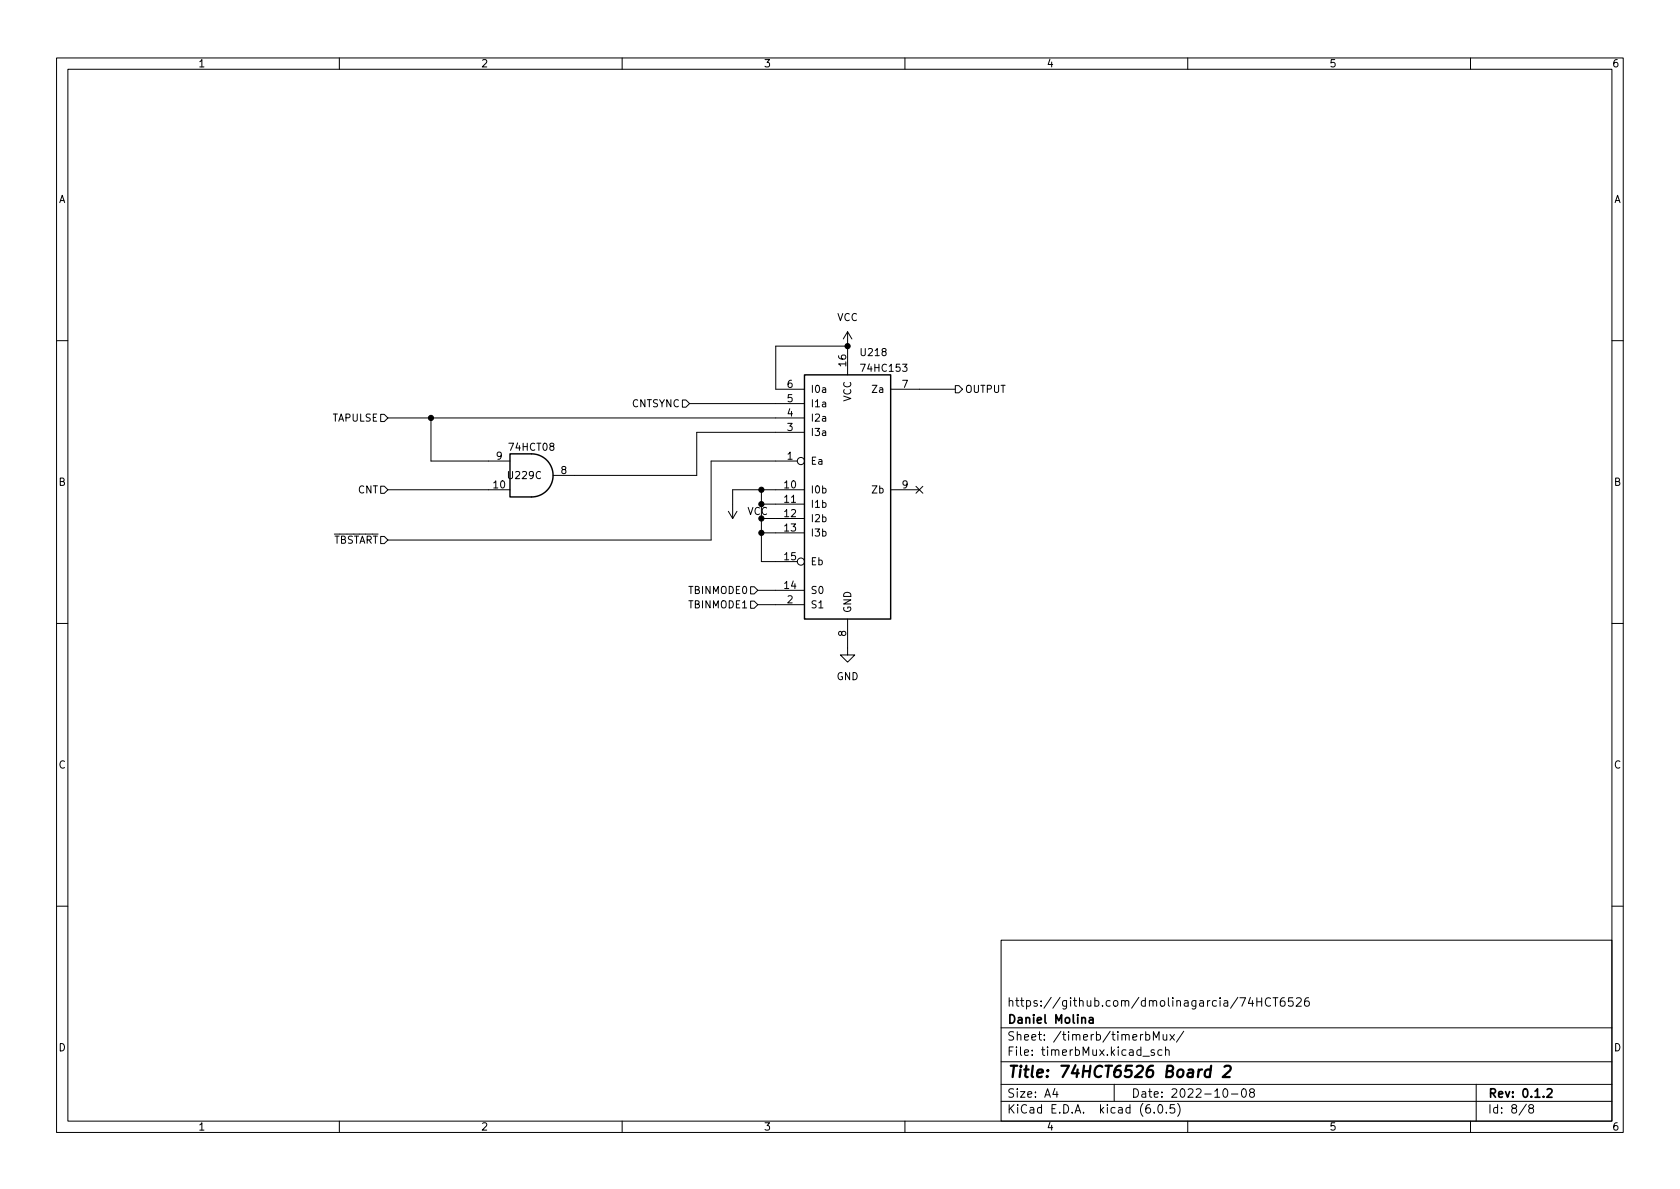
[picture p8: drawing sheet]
<svg xmlns="http://www.w3.org/2000/svg" width="297mm" height="210mm" viewBox="0 0 297 210" stroke-linecap="round" stroke-linejoin="round" font-family="sans-serif">
<g fill="none" stroke="#000" stroke-width=".18">
<path d="M10 10.2h277v190.1h-277zM12 12.2h273v186.1h-273zM60 10.2v2M110 10.2v2M160 10.2v2M210 10.2v2M260 10.2v2M149.9 58.7v7.6M149.9 58.7l-.8 1.2M149.9 58.7l.7 1.2M10 60.2h2M67.3 73.3h.6l.7 .6-.7 .6h-.6z"/>
<path d="M68.6 73.9h73.6M76.2 73.9v7.6h14M120.6 70.7h.7l.6 .7-.6 .6h-.7zM121.9 71.4h20.3M142.2 76.4h-19v7.7h-25.4M149.9 61.2h-12.7v7.6h5M157.5 68.8h11.4M168.9 68.2h.6l.7 .6-.7 .7h-.6zM285 60.2h2M67.3 94.9h.6l.7 .6-.7 .6h-.6zM67.3 86h.6l.7 .6-.7 .6h-.6zM68.6 86.6h21.6"/>
<path d="M128.8 90.4l.7 1.3M130.3 90.4l-.8 1.3M134.6 86.6v2.5h7.6M134.6 94.2h7.6M141 81.5h-15.3v14h-57.1M142.2 86.6h-12.7v5.1M142.2 91.7h-7.6v7.6h6.4M157.5 86.6h5.1M162 86l1.2 1.2M163.2 86l-1.2 1.2M10 110.2h2M132.7 103.8h.6l.7 .6-.7 .6h-.6z"/>
<path d="M132.7 106.3h.6l.7 .6-.7 .7h-.6zM134 104.4h8.2M134 106.9h8.2M149.9 109.5v6.3h1.2l-1.2 1.3-1.3-1.3h1.3M285 110.2h2M10 160.2h2M177 166.3h108v32h-108zM221.1 176.4l-.4 1h.9M221.4 176.9v1M222.2 176.4v1.5M222.2 177.1h.9M223.1 176.4v1.5"/>
<path d="M224.6 176.6a.6 .6 0 0 0-.7 0 .6 .6 0 0 0-.2 .7 .56 .56 0 0 0 .3 .6 .56 .56 0 0 0 .6-.1M225.1 176.4h.8M225.5 176.4v1.5M227.1 176.4a.59 .59 0 0 0-.7 .7v.5l.1 .3h.4l.2-.1 .1-.5-.1-.2-.5-.1-.2 .3M228.6 176.4h-.7l-.1 .7 .2-.1 .5 .1 .1 .2v.5l-.2 .1-.6-.1M229.2 176.6l.6-.2 .2 .2 .1 .3-1 1h1M231.4 176.4a.59 .59 0 0 0-.8 .7v.5l.2 .3h.4l.2-.1 .1-.5-.1-.2-.5-.1-.3 .3M285 160.2h2M60 198.3v2M110 198.3v2M160 198.3v2M177 194.8h108"/>
<path d="M177 191.8h108M177 187.8h108M177 181.8h108M186.5 192.5l-.4 1h1M186.9 193v1M197 191.8v3M202.1 186.8h1.1M202.6 183l.4-.1 .3 .3v.4l-.2 .3h-.5M203.9 183.9v-1.5l.5 1.1 .5-1.1v1.5M204.1 196.7v.1M204.1 185.7l-.4-.1-.2 .2 .1 .3 .5 .1v.4h-.6M204.9 195.4l.2-.1a.81 .81 0 0 1 .6 .7 .81 .81 0 0 1-.3 .8h-.2a.81 .81 0 0 1-.6-.6 .81 .81 0 0 1 .3-.8z"/>
<path d="M205.4 185.7l-.4-.1-.3 .3v.4l.2 .3h.5M205.6 182.9l.1 1h.4l.2-.1M206.1 185.8l.2-.2 .3 .1 .1 .9M206.1 185.1v1.5M206.2 196.7v.1M206.3 182.9v1M206.9 182.9l.7 1M207.6 195.3h-.7v.7l.2-.1 .5 .1 .1 .2-.1 .5-.2 .1-.5-.1M207.6 182.9l-.7 1M208.2 195.1a1.72 1.72 0 0 1 0 2.3M209.3 182.4l-1.3 1.9M210 198.3v2"/>
<path d="M216.4 192.6l.2-.1a.81 .81 0 0 1 .6 .7 .81 .81 0 0 1-.3 .8h-.2a.81 .81 0 0 1-.6-.6 .81 .81 0 0 1 .3-.8zM217.7 193.5h1.2M219.7 192.6l.2-.1a.81 .81 0 0 1 .5 .7 .81 .81 0 0 1-.3 .8h-.1a.81 .81 0 0 1-.6-.6 .81 .81 0 0 1 .3-.8zM221.2 193.2l-.3-.3 .1-.2 .2-.2 .4 .1 .2 .2-.1 .2-.6 .2-.2 .3 .1 .4 .2 .1h.4l.2-.3-.1-.4-.2-.1M260 198.3v2M261 191.8v6.5M269.9 195.3l-1.3 1.9M270.6 196l-.3-.3 .1-.2 .2-.2 .4 .1 .2 .2-.1 .2-.7 .2-.1 .3v.2l.3 .3h.4l.2-.3-.1-.4-.2-.1"/>
<circle cx="141.6" cy="81.5" r=".63"/>
<circle cx="141.6" cy="99.3" r=".63"/>
</g>
<path d="M192.6 180h.6l.1 .9M193.3 180.3l-.5 .1a.29 .29 0 0 0-.3 .2 .29 .29 0 0 0 .3 .3h.5M273.6 192.7l.5-.2 .2 .2 .1 .3-.9 1h.9" fill="none" stroke="#000" stroke-width=".3"/>
<path d="M214 189.2a.66 .66 0 0 0-.9 .3l-.1 .6 .1 .3 .2 .1 .6-.1M214.1 188.5l-.2 2M216.5 188.7l.3-.2h.5a.45 .45 0 0 1 .3 .5l-.1 .3-1.3 1.2h1.2" fill="none" stroke="#000" stroke-width=".4"/>
<path d="M142.2 66.3h15.3v43.2h-15.3zM90.2 80.3h3.8a3.8 3.8 0 0 1 3.8 3.8 3.8 3.8 0 0 1-3.8 3.8h-3.8z" fill="none" stroke="#000" stroke-width=".25"/>
<g fill="#000" stroke="#000" stroke-width=".18">
<circle cx="76.2" cy="73.9" r=".46"/>
<circle cx="149.9" cy="61.2" r=".46"/>
<circle cx="134.6" cy="86.6" r=".46"/>
<circle cx="134.6" cy="94.2" r=".46"/>
<circle cx="134.6" cy="91.7" r=".46"/>
<circle cx="134.6" cy="89.1" r=".46"/>
</g>
<text font-size="2.8" x="178" y="190.6">Title: 74HCT6526 Board 2</text>
<g font-size="2.1">
<text x="178" y="178">https://github.com/dmolinagarcia/74HCT6526</text>
<text x="178" y="184">Sheet: /timerb/timerbMux/</text>
<text x="178" y="181">Daniel Molina</text>
<text x="178" y="186.7">File: timerbMux.kicad_sch</text>
<text x="178" y="196.9">KiCad E.D.A. kicad (6.0.5)</text>
<text x="178" y="194.1">Size: A4</text>
<text x="200" y="194.1">Date: 2022-10-08</text>
<text x="263" y="194.1">Rev: 0.1.2</text>
<text x="263" y="196.9">Id: 8/8</text>
</g>
<g font-size="1.8">
<text x="35" y="11.9">1</text>
<text x="85" y="11.9">2</text>
<text x="135" y="11.9">3</text>
<text x="185" y="11.9">4</text>
<text x="235" y="11.9">5</text>
<text x="285" y="11.9">6</text>
<text x="10.3" y="35.9">A</text>
<text x="285.3" y="35.9">A</text>
<text x="148" y="56.8">VCC</text>
<text x="149.6" y="64.7" transform="rotate(-90 149.6 64.7)">16</text>
<text x="152.3" y="63">U218</text>
<text x="152.5" y="65.7">74HC153</text>
<text x="139.2" y="71.1">5</text>
<text x="139.2" y="68.6">6</text>
<text x="143.3" y="69.5">I0a</text>
<text x="150.5" y="71" transform="rotate(-90 150.5 71)">VCC</text>
<text x="154.4" y="69.5">Za</text>
<text x="159.5" y="68.6">7</text>
<text x="170.6" y="69.5">OUTPUT</text>
<text x="58.7" y="74.5">TAPULSE</text>
<text x="111.7" y="72">CNTSYNC</text>
<text x="139.2" y="76.2">3</text>
<text x="139.2" y="73.7">4</text>
<text x="143.3" y="77.1">I3a</text>
<text x="143.3" y="74.5">I2a</text>
<text x="143.3" y="72">I1a</text>
<text x="87.8" y="81.3">9</text>
<text x="90.2" y="79.7">74HCT08</text>
<text x="99.2" y="83.8">8</text>
<text x="139.2" y="81.3">1</text>
<text x="143.3" y="82.2">Ea</text>
<text x="10.3" y="85.9">B</text>
<text x="63.3" y="87.2">CNT</text>
<text x="87.3" y="86.4">10</text>
<text x="90" y="84.7">U229C</text>
<text x="138.7" y="86.4">10</text>
<text x="138.7" y="88.9">11</text>
<text x="143.3" y="87.2">I0b</text>
<text x="143.3" y="89.8">I1b</text>
<text x="154.3" y="87.2">Zb</text>
<text x="159.5" y="86.4">9</text>
<text x="285.3" y="85.9">B</text>
<text x="132.1" y="91.1">VCC</text>
<text x="138.7" y="91.4">12</text>
<text x="138.7" y="94">13</text>
<text x="143.3" y="92.3">I2b</text>
<text x="143.3" y="94.9">I3b</text>
<text x="57.3" y="96.1">~{TBSTART}</text>
<text x="138.7" y="99.1">15</text>
<text x="143.3" y="99.9">Eb</text>
<text x="121.9" y="105">TBINMODE0</text>
<text x="121.9" y="107.6">TBINMODE1</text>
<text x="138.7" y="104.1">14</text>
<text x="139.2" y="106.7">2</text>
<text x="143.3" y="105">S0</text>
<text x="143.3" y="107.6">S1</text>
<text x="149.6" y="112.5" transform="rotate(-90 149.6 112.5)">8</text>
<text x="150.5" y="108.5" transform="rotate(-90 150.5 108.5)">GND</text>
<text x="147.9" y="120.3">GND</text>
<text x="10.3" y="135.9">C</text>
<text x="285.3" y="135.9">C</text>
<text x="10.3" y="185.9">D</text>
<text x="285.3" y="185.9">D</text>
<text x="35" y="199.9">1</text>
<text x="85" y="199.9">2</text>
<text x="135" y="199.9">3</text>
<text x="185" y="199.9">4</text>
<text x="235" y="199.9">5</text>
<text x="285" y="199.9">6</text>
</g>
</svg>
